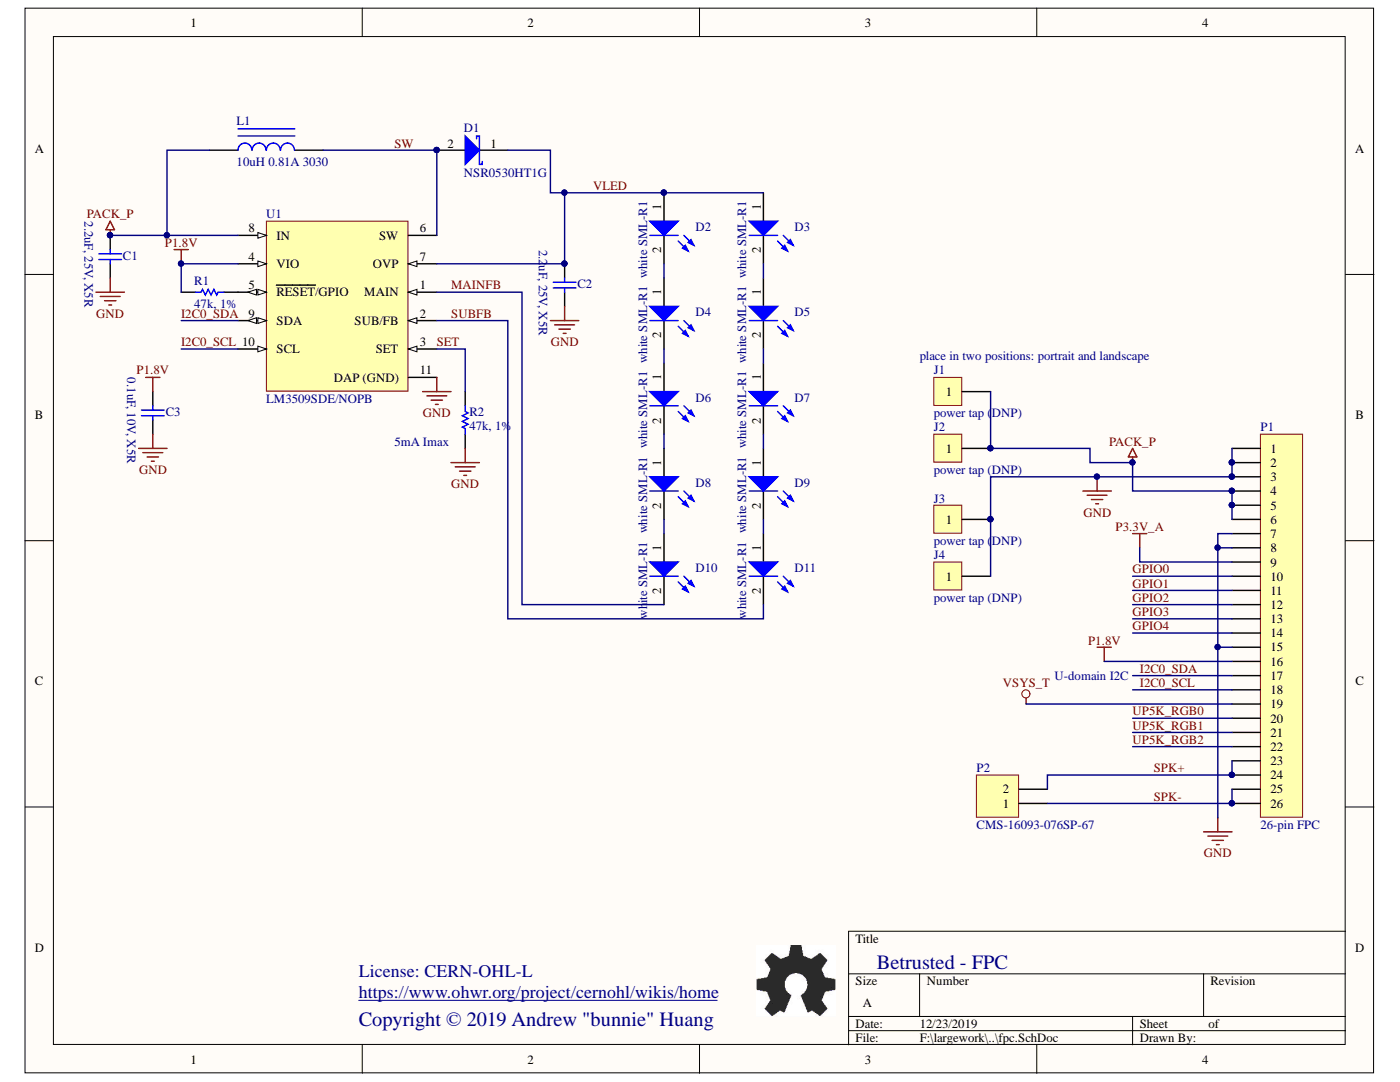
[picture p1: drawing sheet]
# Altium project bt-fpc-evt1.PrjPcb
1 sheet, 24 parts. Net scope: global (net labels, ports and power ports of the same name join across sheets).
Board file: bt-fpc-evt1b.PcbDoc

## Sheet fpc.SchDoc
size A

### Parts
C1  2.2uF, 25V, X5R  [B_CAP0603]
C2  2.2uF, 25V, X5R  [B_CAP0603]
C3  0.1uF, 10V, X5R  [B_CAP0402]
D1  NSR0530HT1G  [SOD-323]
D2  white SML-R1  [ROHM_SML-R1]
D3  white SML-R1  [ROHM_SML-R1]
D4  white SML-R1  [ROHM_SML-R1]
D5  white SML-R1  [ROHM_SML-R1]
D6  white SML-R1  [ROHM_SML-R1]
D7  white SML-R1  [ROHM_SML-R1]
D8  white SML-R1  [ROHM_SML-R1]
D9  white SML-R1  [ROHM_SML-R1]
D10  white SML-R1  [ROHM_SML-R1]
D11  white SML-R1  [ROHM_SML-R1]
J1  power tap (DNP)  [RESTAP-0603]
J2  power tap (DNP)  [RESTAP-0603]
J3  power tap (DNP)  [RESTAP-0603]
J4  power tap (DNP)  [RESTAP-0603]
L1  10uH 0.81A 3030  [B_IND3030_MUR]
P1  26-pin FPC  [HRS_FH34SRJ-26S-FPC]
P2  CMS-16093-076SP-67  [CUI_CMS-16093-076SP-67]
R1  47k, 1%  [B_RES0402]
R2  47k, 1%  [B_RES0402]
U1  LM3509SDE/NOPB  [DSC0010A_V]

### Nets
GND: C1.2 C2.2 C3.2 J3.1 J4.1 P1.1 P1.2 P1.3 P1.7 P1.8 P1.15 R2.2 U1.11(DAP_(GND))
P1.8V: C3.1 P1.16 R1.1 U1.4(VIO)
P3.3V_A: P1.9
PACK_P: C1.1 J1.1 J2.1 L1.1 P1.4 P1.5 P1.6 U1.8(IN)
VSYS_T: P1.19
GPIO0: P1.10
GPIO1: P1.11
GPIO2: P1.12
GPIO3: P1.13
GPIO4: P1.14
I2C0_SCL: P1.18 U1.10(SCL)
I2C0_SDA: P1.17 U1.9(SDA)
MAINFB: D10.2(K) U1.1(MAIN)
SET: R2.1 U1.3(SET)
SPK+: P1.23 P1.24 P2.2
SPK-: P1.25 P1.26 P2.1
SUBFB: D11.2(K) U1.2(SUB/FB)
SW: D1.2(A) L1.2 U1.6(SW)
UP5K_RGB0: P1.20
UP5K_RGB1: P1.21
UP5K_RGB2: P1.22
VLED: C2.1 D1.1(K) D2.1(A) D3.1(A) U1.7(OVP)
NetD2_2: D2.2(K) D4.1(A)
NetD3_2: D3.2(K) D5.1(A)
NetD4_2: D4.2(K) D6.1(A)
NetD5_2: D5.2(K) D7.1(A)
NetD6_2: D6.2(K) D8.1(A)
NetD7_2: D7.2(K) D9.1(A)
NetD8_2: D8.2(K) D10.1(A)
NetD9_2: D9.2(K) D11.1(A)
NetR1_2: R1.2 U1.5(~{RESET}/GPIO)

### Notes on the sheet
- (near J1) place in two positions: portrait and landscape
- (near R2) 5mA Imax
- U-domain I2C
- License: CERN-OHL-L
- Copyright © 2019 Andrew "bunnie" Huang
- https://www.ohwr.org/project/cernohl/wikis/home
- Betrusted - FPC
